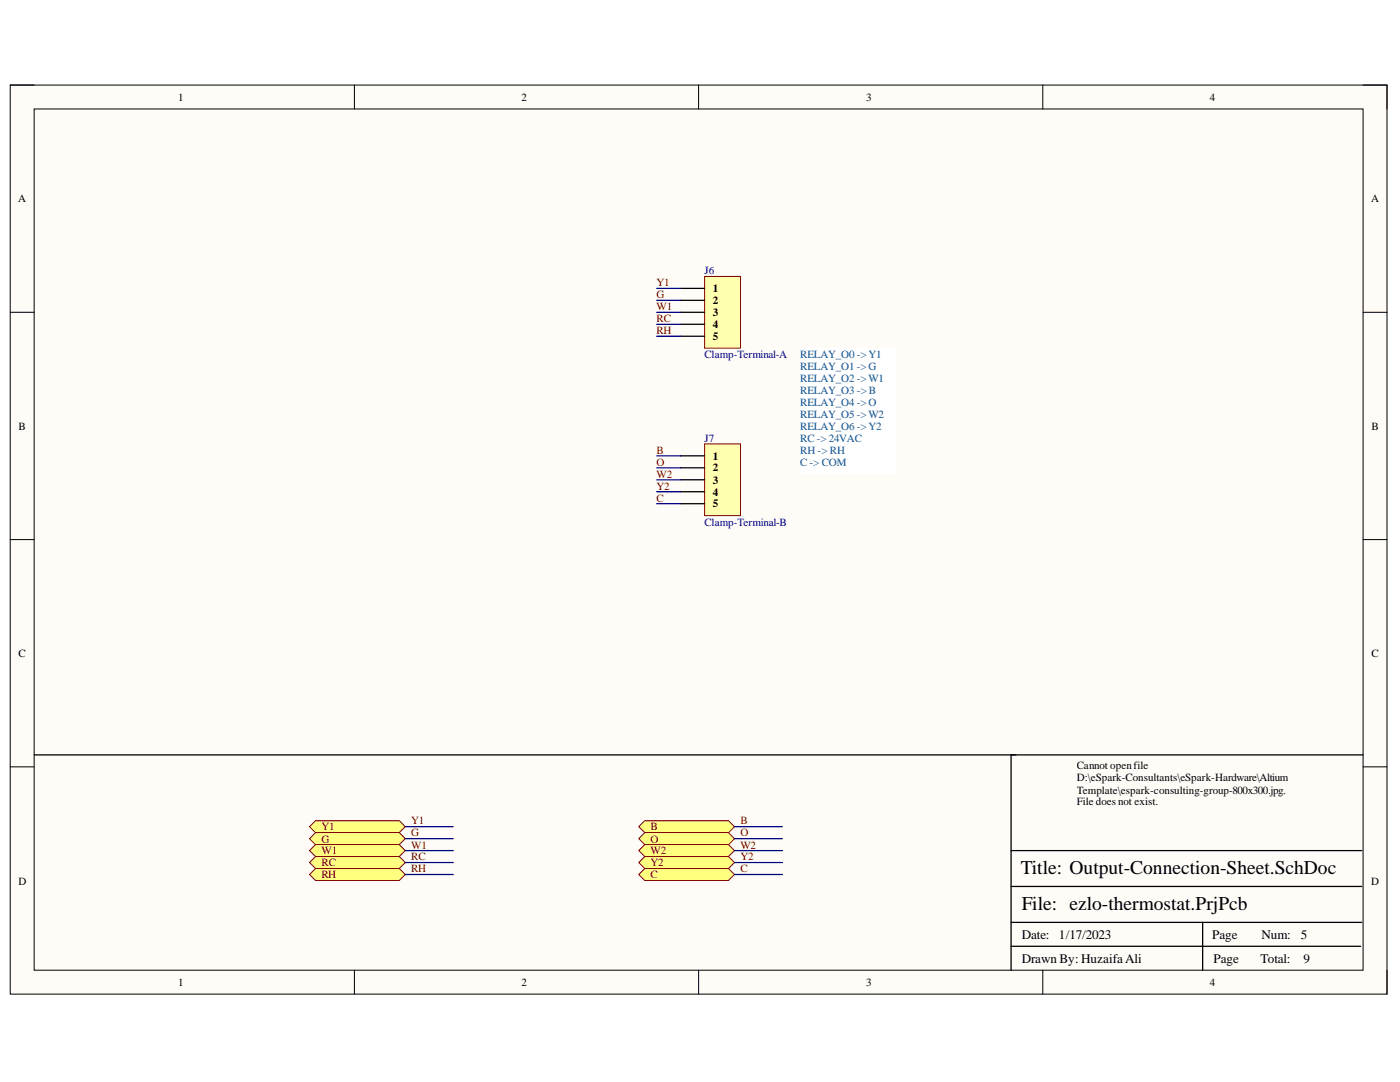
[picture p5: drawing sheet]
<svg xmlns="http://www.w3.org/2000/svg" width="279mm" height="216mm" viewBox="0 0 279 216" stroke-linecap="round" stroke-linejoin="round" font-family="sans-serif">
<path d="M2 17h274.8v181.4h-274.8z" fill-rule="evenodd" fill="#fffcf8"/>
<path d="M2 17h274.8v181.4h-274.8z" fill="none" stroke="#000" stroke-width=".2"/>
<path d="M6.8 21.7h265.2v171.9h-265.2z" fill-rule="evenodd" fill="#fffcf8"/>
<g fill="none" stroke="#000" stroke-width=".2">
<path d="M2 17h4.8M70.7 17v4.7M139.4 17v4.7M208.1 17v4.7M272 17h4.8v4.7M6.8 21.7h265.2v171.9h-265.2zM2 62.3h4.8M272 62.3h4.8M2 107.7h4.8M272 107.7h4.8M2 153h4.8M272 153h4.8"/>
<path d="M70.7 193.6v4.8M139.4 193.6v4.8M208.1 193.6v4.8M276.8 193.6v4.8"/>
</g>
<path d="M6.8 150.6h265.2M201.8 150.6v43M201.8 176.9h70M201.8 169.7h70M201.8 188.8h69.8M201.8 184.1h70M240 184.1v9.5" fill="none" stroke="#000" stroke-width=".25"/>
<path d="M61.8 164.9l1.2-1.1h16.7l1.2 1.1-1.2 1.2h-16.7z" fill-rule="evenodd" fill="#ffff80"/>
<path d="M61.8 164.9l1.2-1.1h16.7l1.2 1.1-1.2 1.2h-16.7z" fill="none" stroke="#800000" stroke-width=".2"/>
<path d="M63 166.1h16.7l1.2 1.2-1.2 1.2h-16.7l-1.2-1.2z" fill-rule="evenodd" fill="#ffff80"/>
<path d="M63 166.1h16.7l1.2 1.2-1.2 1.2h-16.7l-1.2-1.2z" fill="none" stroke="#800000" stroke-width=".2"/>
<path d="M61.8 169.7l1.2-1.2h16.7l1.2 1.2-1.2 1.2h-16.7z" fill-rule="evenodd" fill="#ffff80"/>
<path d="M61.8 169.7l1.2-1.2h16.7l1.2 1.2-1.2 1.2h-16.7z" fill="none" stroke="#800000" stroke-width=".2"/>
<path d="M61.8 172.1l1.2-1.2h16.7l1.2 1.2-1.2 1.2h-16.7z" fill-rule="evenodd" fill="#ffff80"/>
<path d="M61.8 172.1l1.2-1.2h16.7l1.2 1.2-1.2 1.2h-16.7z" fill="none" stroke="#800000" stroke-width=".2"/>
<path d="M61.8 174.5l1.2-1.2h16.7l1.2 1.2-1.2 1.2h-16.7z" fill-rule="evenodd" fill="#ffff80"/>
<path d="M61.8 174.5l1.2-1.2h16.7l1.2 1.2-1.2 1.2h-16.7z" fill="none" stroke="#800000" stroke-width=".2"/>
<path d="M127.5 164.9l1.2-1.1h16.7l1.2 1.1-1.2 1.2h-16.7z" fill-rule="evenodd" fill="#ffff80"/>
<path d="M127.5 164.9l1.2-1.1h16.7l1.2 1.1-1.2 1.2h-16.7z" fill="none" stroke="#800000" stroke-width=".2"/>
<path d="M128.7 166.1h16.7l1.2 1.2-1.2 1.2h-16.7l-1.2-1.2z" fill-rule="evenodd" fill="#ffff80"/>
<path d="M128.7 166.1h16.7l1.2 1.2-1.2 1.2h-16.7l-1.2-1.2z" fill="none" stroke="#800000" stroke-width=".2"/>
<path d="M127.5 169.7l1.2-1.2h16.7l1.2 1.2-1.2 1.2h-16.7z" fill-rule="evenodd" fill="#ffff80"/>
<path d="M127.5 169.7l1.2-1.2h16.7l1.2 1.2-1.2 1.2h-16.7z" fill="none" stroke="#800000" stroke-width=".2"/>
<path d="M127.5 172.1l1.2-1.2h16.7l1.2 1.2-1.2 1.2h-16.7z" fill-rule="evenodd" fill="#ffff80"/>
<path d="M127.5 172.1l1.2-1.2h16.7l1.2 1.2-1.2 1.2h-16.7z" fill="none" stroke="#800000" stroke-width=".2"/>
<path d="M127.5 174.5l1.2-1.2h16.7l1.2 1.2-1.2 1.2h-16.7z" fill-rule="evenodd" fill="#ffff80"/>
<path d="M127.5 174.5l1.2-1.2h16.7l1.2 1.2-1.2 1.2h-16.7z" fill="none" stroke="#800000" stroke-width=".2"/>
<path d="M159.7 69.5h19.1v25h-19.1z" fill-rule="evenodd" fill="#fff"/>
<path d="M159.7 69.5h19.1v25h-19.1z" fill="none" stroke="#fff" stroke-width=".2"/>
<path d="M140.6 55.2h7.2v14.3h-7.2z" fill-rule="evenodd" fill="#ffffb0"/>
<path d="M140.6 55.2h7.2v14.3h-7.2z" fill="none" stroke="#800000" stroke-width=".2"/>
<path d="M135.8 57.5h4.8M135.8 59.9h4.8M135.8 62.3h4.8M135.8 64.7h4.8M135.8 67.1h4.8" fill="none" stroke="#000" stroke-width=".25"/>
<path d="M140.6 88.6h7.2v14.3h-7.2z" fill-rule="evenodd" fill="#ffffb0"/>
<path d="M140.6 88.6h7.2v14.3h-7.2z" fill="none" stroke="#800000" stroke-width=".2"/>
<path d="M135.8 91h4.8M135.8 93.3h4.8M135.8 95.7h4.8M135.8 98.1h4.8M135.8 100.5h4.8" fill="none" stroke="#000" stroke-width=".25"/>
<g fill="none" stroke="#000080" stroke-width=".25">
<path d="M131.1 57.5h4.7M131.1 59.9h4.7M131.1 62.3h4.7M131.1 64.7h4.7M131.1 67.1h4.7M131.1 91h4.7M131.1 93.3h4.7M131.1 95.7h4.7M131.1 98.1h4.7M131.1 100.5h4.7M80.9 164.9h9.5M80.9 167.3h9.5"/>
<path d="M80.9 169.7h9.5M80.9 172.1h9.5M80.9 174.5h9.5M146.6 164.9h9.5M146.6 167.3h9.5M146.6 169.7h9.5M146.6 172.1h9.5M146.6 174.5h9.5"/>
</g>
<g font-size="3.9">
<text x="203.7" y="174.4">Title: Output-Connection-Sheet.SchDoc</text>
<text x="203.9" y="181.6">File: ezlo-thermostat.PrjPcb</text>
</g>
<g font-size="2.6">
<text x="203.9" y="187.3">Date:</text>
<text x="211.3" y="187.3">1/17/2023</text>
<text x="241.9" y="187.3">Page</text>
<text x="251.7" y="187.3">Num:</text>
<text x="259.6" y="187.3">5</text>
<text x="203.9" y="192.1">Drawn By: HuzaifaAli</text>
<text x="242.2" y="192.1">Page</text>
<text x="251.6" y="192.1">Total:</text>
<text x="260.1" y="192.1">9</text>
</g>
<g font-size="2.2">
<text x="35.6" y="20.1">1</text>
<text x="104.1" y="20.1">2</text>
<text x="172.9" y="20.1">3</text>
<text x="241.4" y="20.1">4</text>
<text x="3.6" y="40.4">A</text>
<text x="273.6" y="40.4">A</text>
<text x="142.3" y="58.3">1</text>
<text x="142.3" y="60.7">2</text>
<text x="142.3" y="63.1">3</text>
<text x="142.3" y="65.4">4</text>
<text x="142.3" y="67.9">5</text>
<text x="3.7" y="85.7">B</text>
<text x="273.7" y="85.7">B</text>
<text x="142.3" y="91.7">1</text>
<text x="142.3" y="94.1">2</text>
<text x="142.3" y="96.5">3</text>
<text x="142.3" y="98.9">4</text>
<text x="142.3" y="101.3">5</text>
<text x="3.7" y="131.1">C</text>
<text x="273.7" y="131.1">C</text>
<text x="214.9" y="153.5">Cannot openfile</text>
<text x="214.9" y="155.9">D:\eSpark-Consultants\eSpark-Hardware\Altium</text>
<text x="214.9" y="158.3">Template\espark-consulting-group-800x300.jpg.</text>
<text x="214.9" y="160.7">File does not exist.</text>
<text x="3.7" y="176.5">D</text>
<text x="273.6" y="176.5">D</text>
<text x="35.6" y="196.8">1</text>
<text x="104.1" y="196.8">2</text>
<text x="172.9" y="196.8">3</text>
<text x="241.4" y="196.8">4</text>
</g>
<g font-size="2.2" fill="#800000">
<text x="131" y="57.1">Y1</text>
<text x="131" y="59.5">G</text>
<text x="131" y="61.9">W1</text>
<text x="131" y="64.3">RC</text>
<text x="131" y="66.6">RH</text>
<text x="131" y="90.5">B</text>
<text x="131" y="92.9">O</text>
<text x="131" y="95.3">W2</text>
<text x="131" y="97.7">Y2</text>
<text x="131" y="100.1">C</text>
<text x="64.2" y="165.7">Y1</text>
<text x="82.1" y="164.5">Y1</text>
<text x="82.1" y="166.9">G</text>
<text x="129.8" y="165.7">B</text>
<text x="147.8" y="164.5">B</text>
<text x="147.8" y="166.9">O</text>
<text x="64.2" y="168.1">G</text>
<text x="64.2" y="170.5">W1</text>
<text x="64.2" y="172.9">RC</text>
<text x="82.1" y="169.3">W1</text>
<text x="82.1" y="171.7">RC</text>
<text x="129.8" y="168.1">O</text>
<text x="129.8" y="170.5">W2</text>
<text x="129.8" y="172.9">Y2</text>
<text x="147.8" y="169.3">W2</text>
<text x="147.8" y="171.7">Y2</text>
<text x="64.2" y="175.2">RH</text>
<text x="82.1" y="174">RH</text>
<text x="129.8" y="175.2">C</text>
<text x="147.8" y="174">C</text>
</g>
<g font-size="2.2" fill="#000080">
<text x="140.6" y="54.7">J6</text>
<text x="140.6" y="71.4">Clamp-Terminal-A</text>
<text x="140.6" y="88.2">J7</text>
<text x="140.6" y="104.9">Clamp-Terminal-B</text>
</g>
<g font-size="2.2" fill="#0b5394">
<text x="159.7" y="71.4">RELAY_O0 -&gt;Y1</text>
<text x="159.7" y="73.8">RELAY_O1 -&gt;G</text>
<text x="159.7" y="76.2">RELAY_O2 -&gt;W1</text>
<text x="159.7" y="78.6">RELAY_O3 -&gt;B</text>
<text x="159.7" y="81">RELAY_O4 -&gt;O</text>
<text x="159.7" y="83.3">RELAY_O5 -&gt;W2</text>
<text x="159.7" y="85.7">RELAY_O6 -&gt;Y2</text>
<text x="159.7" y="88.2">RC -&gt; 24VAC</text>
<text x="159.7" y="90.5">RH -&gt; RH</text>
<text x="159.7" y="92.9">C -&gt; COM</text>
</g>
</svg>
